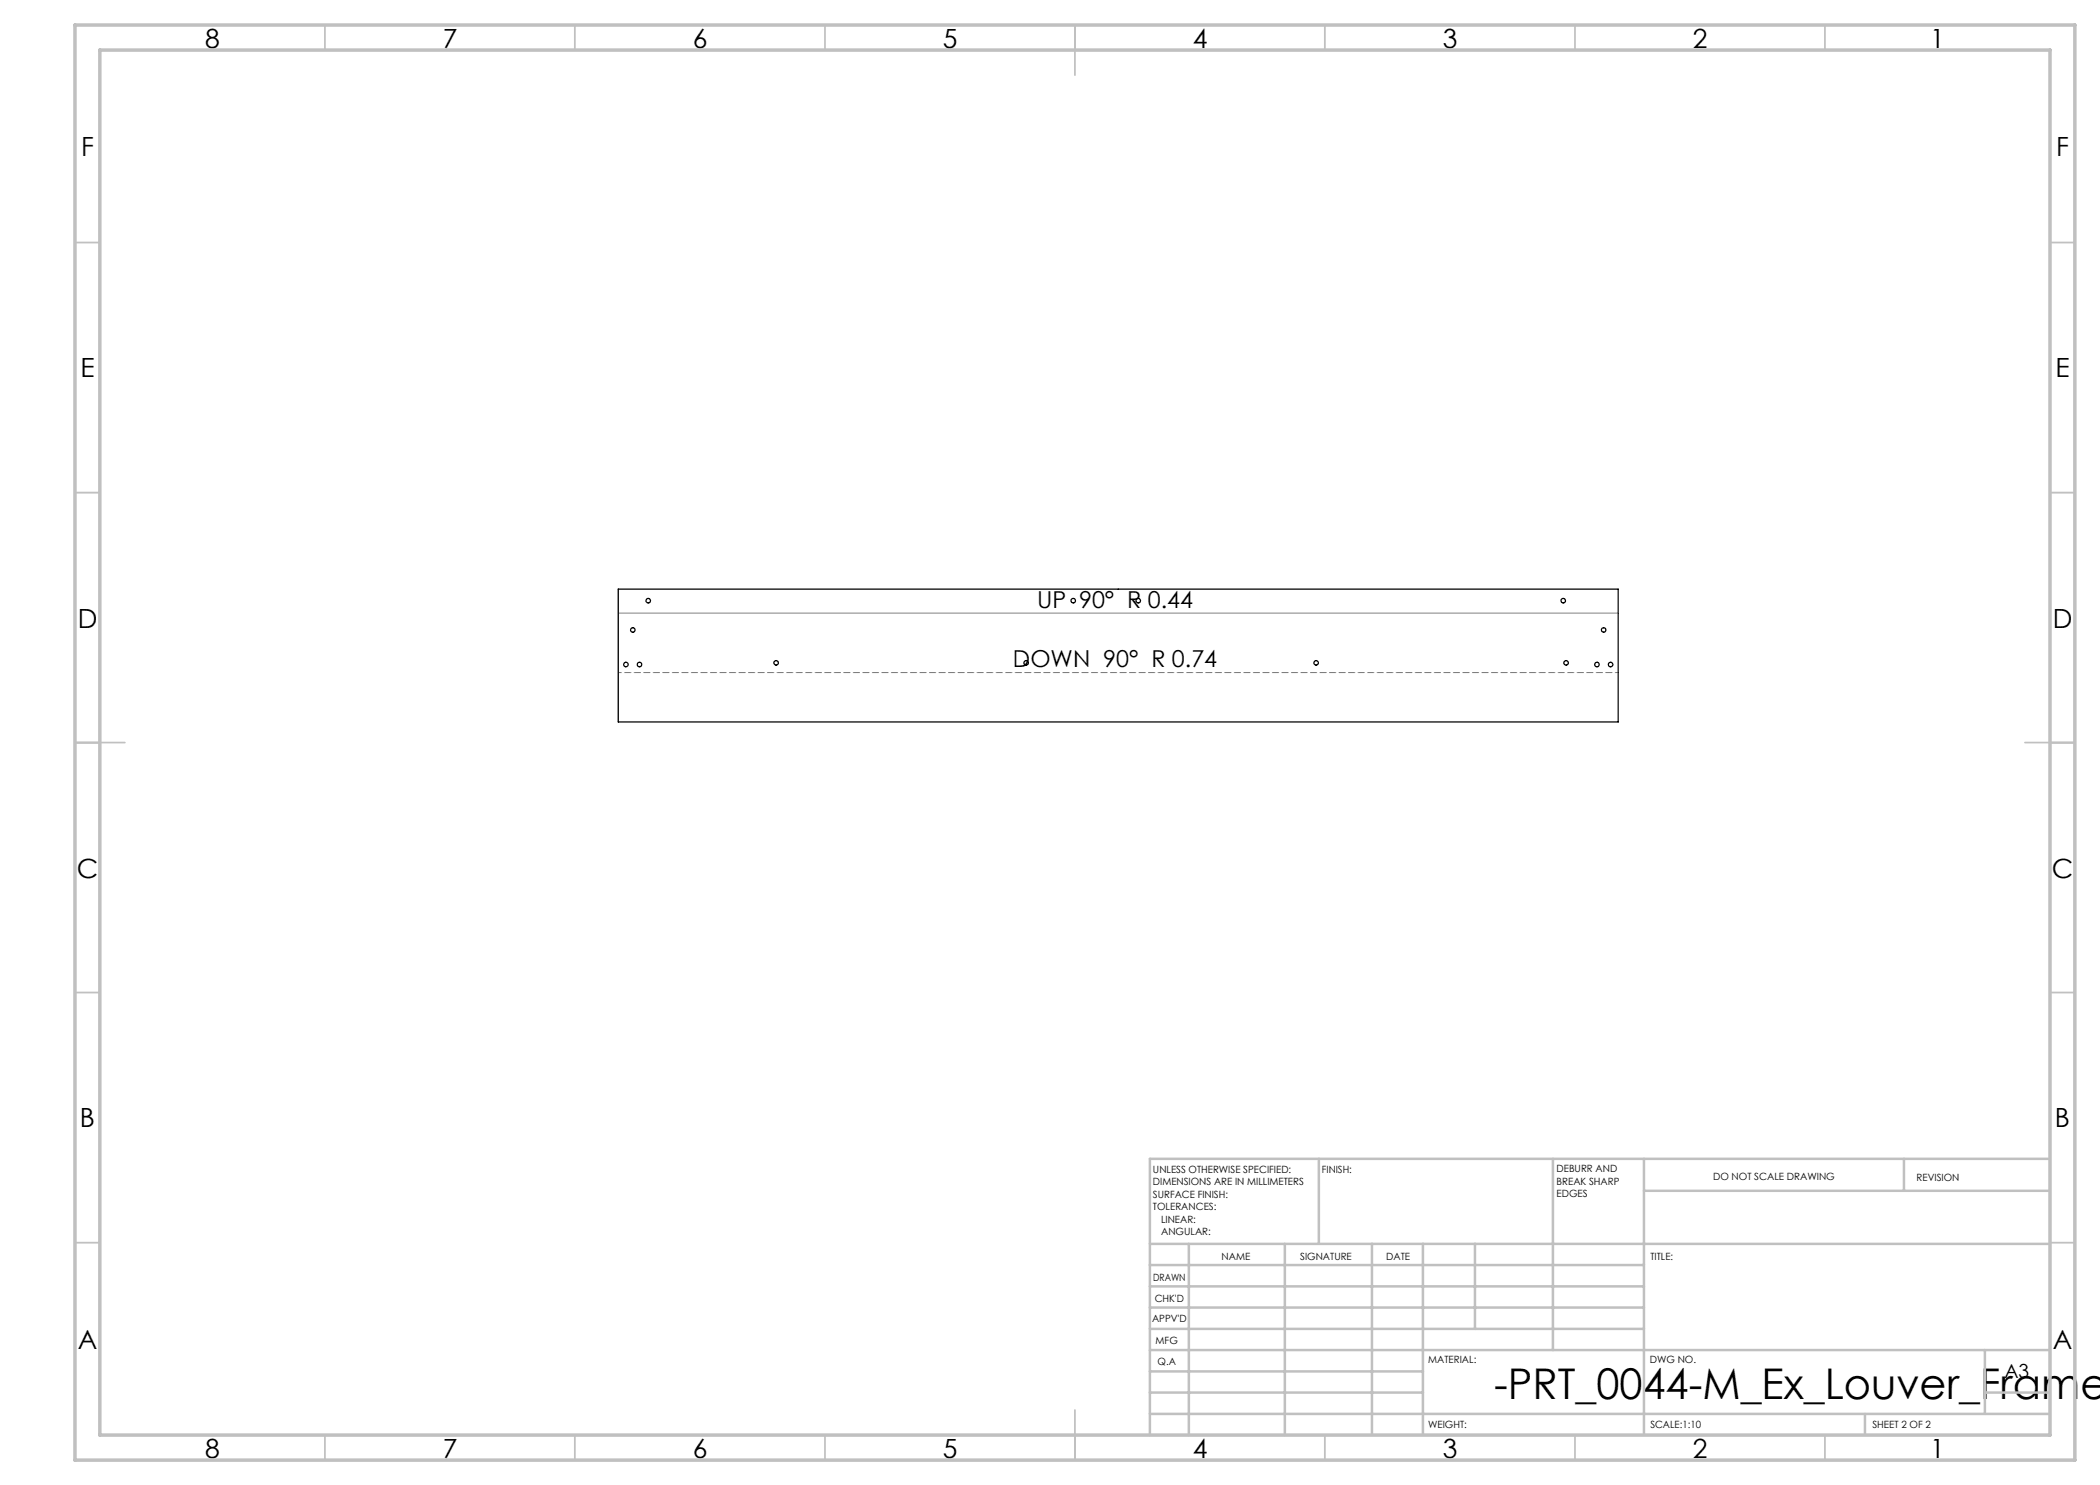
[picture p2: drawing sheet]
<svg xmlns="http://www.w3.org/2000/svg" width="420mm" height="297mm" viewBox="0 0 420 297" stroke-linecap="round" stroke-linejoin="round" font-family="sans-serif">
<path d="M123.6 122.6h200" fill="none" stroke="#808080" stroke-width=".2"/>
<path d="M323.7 134.5h-200" fill="none" stroke="#808080" stroke-width=".2" stroke-dasharray="1.3 .6" stroke-dashoffset=".6"/>
<g fill="none" stroke="#c0c0c0" stroke-width=".35">
<path d="M65 5v5M115 5v5M165 5v5M215 5v10M265 5v5M315 5v5M365 5v5M15 48.5h5M410 48.5h5M15 98.5h5M410 98.5h5M15 148.5h10"/>
<path d="M405 148.5h10M15 198.5h5M410 198.5h5M15 248.5h5M410 248.5h5M65 287v5M115 287v5M165 287v5M215 282v10M265 287v5M315 287v5M365 287v5"/>
</g>
<g fill="none" stroke="#c0c0c0" stroke-width=".5">
<path d="M263.8 231.8v17M310.6 231.8v38.2M328.8 231.8v55.2M328.8 238.2h81.2M380.8 231.8v6.4M410 231.8h-180v55.2M230 248.8h180M230 257.3h98.8M230 253h98.8M237.8 248.8v38.2M257 248.8v38.2M274.4 248.8v38.2"/>
<path d="M284.6 248.8v38.2M295 248.8v17M230 265.8h98.8M230 261.5h98.8M230 278.5h54.6M230 274.3h54.6M230 270h180M397 278.5h13M397 270v12.8M230 282.8h180M373 282.8v4.2"/>
</g>
<path d="M15 5h400v287h-400zM20 10h390v277h-390z" fill="none" stroke="#c0c0c0" stroke-width=".7"/>
<g fill="none" stroke="#000" stroke-width=".25">
<path d="M123.6 117.8h200v26.6h-200z"/>
<circle cx="125.2" cy="132.9" r=".45"/>
<circle cx="126.6" cy="126" r=".44"/>
<circle cx="127.9" cy="132.9" r=".45"/>
<circle cx="129.6" cy="120.2" r=".46"/>
<circle cx="155.2" cy="132.6" r=".46"/>
<circle cx="205.2" cy="132.6" r=".45"/>
<circle cx="214.7" cy="120.1" r=".45"/>
<circle cx="227.7" cy="120.1" r=".44"/>
<circle cx="263.2" cy="132.6" r=".45"/>
<circle cx="312.7" cy="120.1" r=".45"/>
<circle cx="313.2" cy="132.6" r=".45"/>
<circle cx="319.4" cy="132.9" r=".45"/>
<circle cx="320.7" cy="126" r=".45"/>
<circle cx="322.1" cy="132.9" r=".45"/>
</g>
<text font-size="8.5" x="298.8" y="279.7">-PRT_0044-M_Ex_Louver_Frame</text>
<g font-size="5.3">
<text x="41" y="9.5">8</text>
<text x="88.5" y="9.5">7</text>
<text x="138.5" y="9.5">6</text>
<text x="188.5" y="9.5">5</text>
<text x="238.5" y="9.5">4</text>
<text x="288.5" y="9.5">3</text>
<text x="338.5" y="9.5">2</text>
<text x="386" y="9.5">1</text>
<text x="16.2" y="31.3">F</text>
<text x="411.2" y="31.3">F</text>
<text x="16.1" y="75.5">E</text>
<text x="411.1" y="75.5">E</text>
<text x="15.5" y="125.5">D</text>
<text x="410.5" y="125.5">D</text>
<text x="15.4" y="175.5">C</text>
<text x="410.4" y="175.5">C</text>
<text x="16" y="225.5">B</text>
<text x="411" y="225.5">B</text>
<text x="15.5" y="269.8">A</text>
<text x="410.5" y="269.8">A</text>
<text x="41" y="291.5">8</text>
<text x="88.5" y="291.5">7</text>
<text x="138.5" y="291.5">6</text>
<text x="188.5" y="291.5">5</text>
<text x="238.5" y="291.5">4</text>
<text x="288.5" y="291.5">3</text>
<text x="338.5" y="291.5">2</text>
<text x="386" y="291.5">1</text>
</g>
<g font-size="4.7">
<text x="207.4" y="121.6">UP 90° R 0.44</text>
<text x="202.6" y="133.5">DOWN 90° R 0.74</text>
</g>
<text font-size="3.9" x="400.9" y="275.5">A3</text>
<g font-size="2">
<text x="230.6" y="234.6">UNLESS OTHERWISE SPECIFIED:</text>
<text x="230.6" y="237.1">DIMENSIONS ARE IN MILLIMETERS</text>
<text x="230.6" y="239.6">SURFACE FINISH:</text>
<text x="264.4" y="234.6">FINISH:</text>
<text x="311.3" y="234.5">DEBURR AND</text>
<text x="311.3" y="237">BREAK SHARP</text>
<text x="311.3" y="239.5">EDGES</text>
<text x="342.6" y="236">DO NOT SCALE DRAWING</text>
<text x="383.3" y="236.2">REVISION</text>
<text x="230.6" y="242.1">TOLERANCES:</text>
<text x="232.2" y="244.6">LINEAR:</text>
<text x="232.2" y="247.1">ANGULAR:</text>
<text x="244.3" y="252">NAME</text>
<text x="260" y="251.9">SIGNATURE</text>
<text x="277.2" y="251.9">DATE</text>
<text x="330.1" y="251.9">TITLE:</text>
<text x="230.6" y="256.1">DRAWN</text>
<text x="230.9" y="260.3">CHK'D</text>
<text x="230.4" y="264.4">APPV'D</text>
<text x="231.1" y="268.8">MFG</text>
<text x="231.5" y="273">Q.A</text>
<text x="285.6" y="272.5">MATERIAL:</text>
<text x="330" y="272.5">DWG NO.</text>
<text x="285.6" y="285.5">WEIGHT:</text>
<text x="330.1" y="285.6">SCALE:1:10</text>
<text x="374.5" y="285.6">SHEET 2 OF 2</text>
</g>
</svg>
